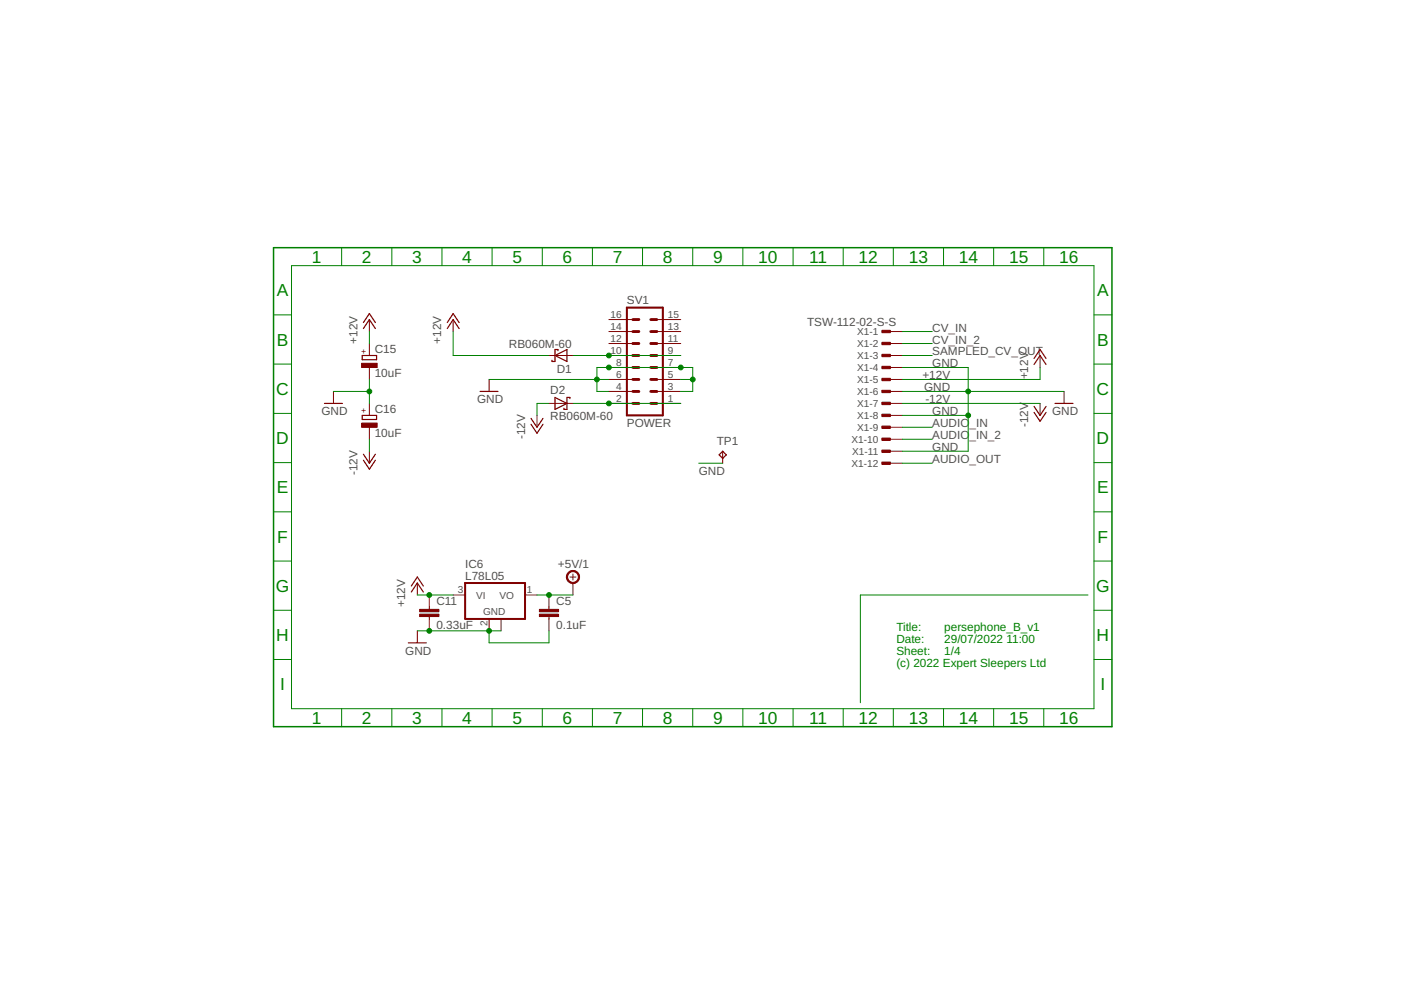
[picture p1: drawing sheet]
<svg xmlns="http://www.w3.org/2000/svg" width="297mm" height="210mm" viewBox="0 0 297 210" stroke-linecap="round" stroke-linejoin="round" font-family="sans-serif">
<path d="M132.9 65.2h7.6v22.9h-7.6zM98.6 123.6h12.7v7.6h-12.7z" fill="none" stroke="#800000" stroke-width=".42"/>
<g fill="none" stroke="#800000" stroke-width=".21">
<path d="M78.3 67.8v2.5M78.3 72.8v2.6M78.3 77.9v2.6M96.1 67.8v2.5M116.4 75.4h5.1M129.1 72.8h5.1M129.1 77.9h5.1M129.1 75.4h5.1M129.1 70.3h5.1M129.1 67.8h5.1M139.3 72.8h5M139.3 77.9h5"/>
<path d="M139.3 75.4h5M139.3 70.3h5M139.3 67.8h5M188.8 72.8h2.5M188.8 77.9h2.5M188.8 75.4h2.5M188.8 70.3h2.5M220.5 75.4v2.5M70.7 83v2.5M78.3 85.5v2.6M78.3 90.6v2.5M78.3 95.7v2.5"/>
<path d="M103.7 80.5v2.5M113.9 88.1v2.5M116.4 85.5h5.1M129.1 85.5h5.1M129.1 83h5.1M129.1 80.5h5.1M139.3 85.5h5M139.3 83h5M139.3 80.5h5M153.2 95.7v2.5M188.8 85.5h2.5M188.8 83h2.5"/>
<path d="M188.8 80.5h2.5M188.8 88.1h2.5M188.8 90.6h2.5M188.8 93.1h2.5M188.8 95.7h2.5M188.8 98.2h2.5M220.5 85.5v2.6M225.6 83v2.5M88.5 123.6v2.6M88.5 133.8v2.5M91 126.2v3M91 130.7v3.1"/>
<path d="M96.1 126.2h2.5M103.7 131.2v2.6M106.2 131.2v2.6M111.3 126.2h2.6M116.4 126.2v3M116.4 130.7v3.1M120.8 122.3h1.3M121.5 121.7v1.3M121.5 123.6v2.6"/>
</g>
<g fill="none" stroke="#800000" stroke-width=".61">
<path d="M134.2 75.4h1.2M134.2 77.9h1.2M134.2 72.8h1.2M134.2 70.3h1.2M134.2 67.8h1.2M138 75.4h1.3M138 77.9h1.3M138 72.8h1.3M138 70.3h1.3M138 67.8h1.3M134.2 80.5h1.2M134.2 83h1.2"/>
<path d="M134.2 85.5h1.2M138 80.5h1.3M138 83h1.3M138 85.5h1.3"/>
</g>
<g fill="none" stroke="#800000" stroke-width=".25">
<path d="M76.8 75.4h3v.9h-3zM77 69.7l1.3-1.9 1.3 1.9M77 68.4l1.3-1.9 1.3 1.9M94.8 69.7l1.3-1.9 1.2 1.9M94.8 68.4l1.3-1.9 1.2 1.9M117.7 75.4l2.5-1.3v2.5zM118.3 74.4v-.3h-.6v2.5h-.7v-.2M219.2 77.3l1.3-1.9 1.3 1.9M219.2 76l1.3-1.9 1.3 1.9M68.8 85.5h3.8M76.8 88.1h3v.8h-3zM77 96.3l1.3 1.9 1.3-1.9"/>
<path d="M77 97.6l1.3 1.9 1.3-1.9M101.8 83h3.8M112.6 88.7l1.3 1.9 1.2-1.9M112.6 90l1.3 1.9 1.2-1.9M117.7 84.3l2.5 1.2-2.5 1.3zM120.8 84.5v-.2h-.6v2.5h-.6v-.2M152.5 96.4l.7-.7 .8 .7-.8 .8zM219.2 86.2l1.3 1.9 1.3-1.9M219.2 87.4l1.3 1.9 1.3-1.9M223.7 85.5h3.8M86.6 136.3h3.8M87.2 125.5l1.3-1.9 1.2 1.9"/>
<path d="M87.2 124.2l1.3-1.9 1.2 1.9"/>
</g>
<g fill="#800000" stroke="#800000" stroke-width=".21">
<path d="M76.7 77h3.3v.9h-3.3z"/>
<path d="M76.7 89.7h3.3v.9h-3.3z"/>
<path d="M89 130.2h4v.5h-4z"/>
<path d="M89 129.2h4v.5h-4z"/>
<path d="M114.4 130.2h4v.5h-4z"/>
<path d="M114.4 129.2h4v.5h-4z"/>
<path d="M187 70h1.8v.5h-1.8z"/>
<path d="M187 72.6h1.8v.5h-1.8z"/>
<path d="M187 75.1h1.8v.5h-1.8z"/>
<path d="M187 77.7h1.8v.5h-1.8z"/>
<path d="M187 80.2h1.8v.5h-1.8z"/>
<path d="M187 82.7h1.8v.5h-1.8z"/>
<path d="M187 85.3h1.8v.5h-1.8z"/>
<path d="M187 87.8h1.8v.5h-1.8z"/>
<path d="M187 90.3h1.8v.5h-1.8z"/>
<path d="M187 92.9h1.8v.5h-1.8z"/>
<path d="M187 95.4h1.8v.5h-1.8z"/>
<path d="M187 98h1.8v.5h-1.8z"/>
</g>
<path d="M120.5 121.4a1.4 1.4 0 0 1 2.2 .2 1.4 1.4 0 0 1-.8 2.1 1.4 1.4 0 0 1-1.8-1.4h.2a1.15 1.15 0 0 1 1.6-1 1.15 1.15 0 0 1 .3 1.9 1.15 1.15 0 0 1-1.8-.6l-.1-.3h-.2z" fill-rule="evenodd" fill="#800000" stroke="#800000" stroke-width=".21"/>
<path d="M58 52.5h177.8v101.6h-177.8z" fill="none" stroke="#008000" stroke-width=".32"/>
<g fill="none" stroke="#008000" stroke-width=".21">
<path d="M61.8 56.3h170.1v94h-170.1zM72.4 52.5v3.8M83.1 52.5v3.8M93.7 52.5v3.8M104.3 52.5v3.8M115 52.5v3.8M125.6 52.5v3.8M136.2 52.5v3.8M146.9 52.5v3.8M157.5 52.5v3.8M168.1 52.5v3.8M178.8 52.5v3.8"/>
<path d="M189.4 52.5v3.8M200 52.5v3.8M210.7 52.5v3.8M221.3 52.5v3.8M58 66.8h3.8M58 77.2h3.8M78.3 70.3v2.5M96.1 70.3v5.1h20.3M121.5 75.4h22.8M191.3 77.9h14v17.8h-14M191.3 75.4h6.4M191.3 72.8h6.4"/>
<path d="M191.3 70.3h6.4M220.5 77.9v2.6h-29.2M231.9 66.8h3.9M231.9 77.2h3.9M58 87.7h3.8M58 98.1h3.8M70.7 83h7.6M78.3 80.5v5M78.3 93.1v2.6M103.7 80.5h25.4M116.4 85.5h-2.5v2.6M121.5 85.5h22.8"/>
<path d="M129.1 83h-2.5v-5.1h20.3v5.1h-2.6M144.3 80.5h2.6M148.1 98.2h5.1M191.3 83h34.3M191.3 98.2h6.4M191.3 88.1h14M191.3 85.5h29.2M191.3 93.1h6.4M191.3 90.6h6.4M231.9 87.7h3.9M231.9 98.1h3.9M58 108.5h3.8"/>
<path d="M58 119h3.8M231.9 108.5h3.9M231.9 119h3.9M58 129.4h3.8M58 139.8h3.8M88.5 133.8h17.7M88.5 126.2h7.6M103.7 133.8v2.5h12.7v-2.5M113.9 126.2h7.6M230.7 126.2h-48.3v22.8M231.9 129.4h3.9M231.9 139.8h3.9"/>
<path d="M72.4 150.3v3.8M83.1 150.3v3.8M93.7 150.3v3.8M104.3 150.3v3.8M115 150.3v3.8M125.6 150.3v3.8M136.2 150.3v3.8M146.9 150.3v3.8M157.5 150.3v3.8M168.1 150.3v3.8M178.8 150.3v3.8M189.4 150.3v3.8"/>
<path d="M200 150.3v3.8M210.7 150.3v3.8M221.3 150.3v3.8"/>
</g>
<g fill="#008000" stroke="#008000" stroke-width=".21">
<circle cx="144.3" cy="77.9" r=".51"/>
<circle cx="129.1" cy="77.9" r=".51"/>
<circle cx="126.6" cy="80.5" r=".51"/>
<circle cx="146.9" cy="80.5" r=".51"/>
<circle cx="78.3" cy="83" r=".51"/>
<circle cx="103.7" cy="133.8" r=".51"/>
<circle cx="91" cy="133.8" r=".51"/>
<circle cx="205.3" cy="83" r=".51"/>
<circle cx="205.3" cy="88.1" r=".51"/>
<circle cx="91" cy="126.2" r=".51"/>
<circle cx="129.1" cy="75.4" r=".51"/>
<circle cx="129.1" cy="85.5" r=".51"/>
<circle cx="116.4" cy="126.2" r=".51"/>
</g>
<g font-size="3.7" fill="#008000">
<text x="66.1" y="55.7">1</text>
<text x="76.7" y="55.7">2</text>
<text x="87.4" y="55.7">3</text>
<text x="98" y="55.7">4</text>
<text x="108.6" y="55.7">5</text>
<text x="119.3" y="55.7">6</text>
<text x="129.9" y="55.7">7</text>
<text x="140.5" y="55.7">8</text>
<text x="151.2" y="55.7">9</text>
<text x="160.8" y="55.7">10</text>
<text x="171.6" y="55.7">11</text>
<text x="182" y="55.7">12</text>
<text x="192.7" y="55.7">13</text>
<text x="203.3" y="55.7">14</text>
<text x="213.9" y="55.7">15</text>
<text x="224.6" y="55.7">16</text>
<text x="58.7" y="62.8">A</text>
<text x="232.6" y="62.8">A</text>
<text x="58.7" y="73.3">B</text>
<text x="232.6" y="73.3">B</text>
<text x="58.6" y="83.7">C</text>
<text x="232.5" y="83.7">C</text>
<text x="58.6" y="94.2">D</text>
<text x="232.5" y="94.2">D</text>
<text x="58.7" y="104.6">E</text>
<text x="232.6" y="104.6">E</text>
<text x="58.8" y="115">F</text>
<text x="232.7" y="115">F</text>
<text x="58.5" y="125.5">G</text>
<text x="232.4" y="125.5">G</text>
<text x="58.6" y="135.9">H</text>
<text x="232.5" y="135.9">H</text>
<text x="59.4" y="146.3">I</text>
<text x="233.3" y="146.3">I</text>
<text x="66.1" y="153.5">1</text>
<text x="76.7" y="153.5">2</text>
<text x="87.4" y="153.5">3</text>
<text x="98" y="153.5">4</text>
<text x="108.6" y="153.5">5</text>
<text x="119.3" y="153.5">6</text>
<text x="129.9" y="153.5">7</text>
<text x="140.5" y="153.5">8</text>
<text x="151.2" y="153.5">9</text>
<text x="160.8" y="153.5">10</text>
<text x="171.6" y="153.5">11</text>
<text x="182" y="153.5">12</text>
<text x="192.7" y="153.5">13</text>
<text x="203.3" y="153.5">14</text>
<text x="213.9" y="153.5">15</text>
<text x="224.6" y="153.5">16</text>
</g>
<g font-size="2.5" fill="#505050">
<text x="132.9" y="64.5">SV1</text>
<text x="171.1" y="69">TSW-112-02-S-S</text>
<text x="197.7" y="70.3">CV_IN</text>
<text x="75.8" y="72.8" transform="rotate(-90 75.8 72.8)">+12V</text>
<text x="79.5" y="74.9">C15</text>
<text x="93.5" y="72.8" transform="rotate(-90 93.5 72.8)">+12V</text>
<text x="107.9" y="73.7">RB060M-60</text>
<text x="197.7" y="77.9">GND</text>
<text x="197.7" y="75.4">SAMPLED_CV_OUT</text>
<text x="197.7" y="72.8">CV_IN_2</text>
<text x="79.5" y="80">10uF</text>
<text x="116.7" y="83.6">D2</text>
<text x="118" y="79.1">D1</text>
<text x="195.6" y="80.4">+12V</text>
<text x="195.9" y="83">GND</text>
<text x="218" y="80.4" transform="rotate(-90 218 80.4)">+12V</text>
<text x="68.2" y="88.1">GND</text>
<text x="79.5" y="87.6">C16</text>
<text x="101.2" y="85.5">GND</text>
<text x="116.7" y="89">RB060M-60</text>
<text x="196.2" y="85.5">-12V</text>
<text x="197.7" y="88.1">GND</text>
<text x="223.1" y="88.1">GND</text>
<text x="79.5" y="92.7">10uF</text>
<text x="111.3" y="93.1" transform="rotate(-90 111.3 93.1)">-12V</text>
<text x="132.9" y="90.6">POWER</text>
<text x="152" y="94.4">TP1</text>
<text x="197.7" y="95.7">GND</text>
<text x="197.7" y="93.1">AUDIO</text>
<text x="197.7" y="90.6">AUDIO</text>
<text x="205.6" y="93.1">_IN_2</text>
<text x="205.6" y="90.6">_IN</text>
<text x="218" y="90.6" transform="rotate(-90 218 90.6)">-12V</text>
<text x="75.8" y="100.8" transform="rotate(-90 75.8 100.8)">-12V</text>
<text x="148.1" y="100.8">GND</text>
<text x="197.7" y="98.2">AUDIO_OUT</text>
<text x="98.6" y="123">L78L05</text>
<text x="98.6" y="120.4">IC6</text>
<text x="118.3" y="120.4">+5V/1</text>
<text x="85.9" y="128.7" transform="rotate(-90 85.9 128.7)">+12V</text>
<text x="92.5" y="128.3">C11</text>
<text x="117.9" y="128.3">C5</text>
<text x="92.5" y="133.4">0.33uF</text>
<text x="117.9" y="133.4">0.1uF</text>
<text x="85.9" y="138.8">GND</text>
</g>
<g font-size="2.5" fill="#008000">
<text x="190" y="133.8">Title:</text>
<text x="190" y="136.3">Date:</text>
<text x="200.2" y="133.8">persephone_B_v1</text>
<text x="200.2" y="136.3">29/07/2022</text>
<text x="213.4" y="136.3">11:00</text>
<text x="190" y="138.8">Sheet:</text>
<text x="190" y="141.4">(c) 2022 Expert Sleepers Ltd</text>
<text x="200.2" y="138.8">1/4</text>
</g>
<g font-size="2.1" fill="#505050">
<text x="129.5" y="69.9">14</text>
<text x="129.5" y="67.4">16</text>
<text x="141.6" y="69.9">13</text>
<text x="141.6" y="67.4">15</text>
<text x="181.7" y="71.1">X1-1</text>
<text x="129.5" y="75">10</text>
<text x="129.5" y="72.5">12</text>
<text x="130.7" y="77.6">8</text>
<text x="141.6" y="77.6">7</text>
<text x="141.6" y="75">9</text>
<text x="141.6" y="72.5">11</text>
<text x="181.7" y="73.6">X1-2</text>
<text x="181.7" y="76.1">X1-3</text>
<text x="130.7" y="82.6">4</text>
<text x="130.7" y="80.1">6</text>
<text x="141.6" y="82.6">3</text>
<text x="141.6" y="80.1">5</text>
<text x="181.7" y="78.7">X1-4</text>
<text x="181.7" y="81.2">X1-5</text>
<text x="181.7" y="83.7">X1-6</text>
<text x="130.7" y="85.2">2</text>
<text x="141.6" y="85.2">1</text>
<text x="181.7" y="86.3">X1-7</text>
<text x="181.7" y="88.8">X1-8</text>
<text x="180.5" y="93.9">X1-10</text>
<text x="181.7" y="91.4">X1-9</text>
<text x="180.5" y="99">X1-12</text>
<text x="180.7" y="96.4">X1-11</text>
<text x="97.1" y="125.8">3</text>
<text x="111.7" y="125.8">1</text>
<text x="101" y="126.9">VI</text>
<text x="102.4" y="130.5">GND</text>
<text x="105.9" y="126.9">VO</text>
<text x="103.3" y="132.8" transform="rotate(-90 103.3 132.8)">2</text>
</g>
<g font-size="1.8" fill="#800000">
<text x="77.7" y="75" transform="rotate(-90 77.7 75)">+</text>
<text x="77.7" y="87.7" transform="rotate(-90 77.7 87.7)">+</text>
</g>
</svg>
